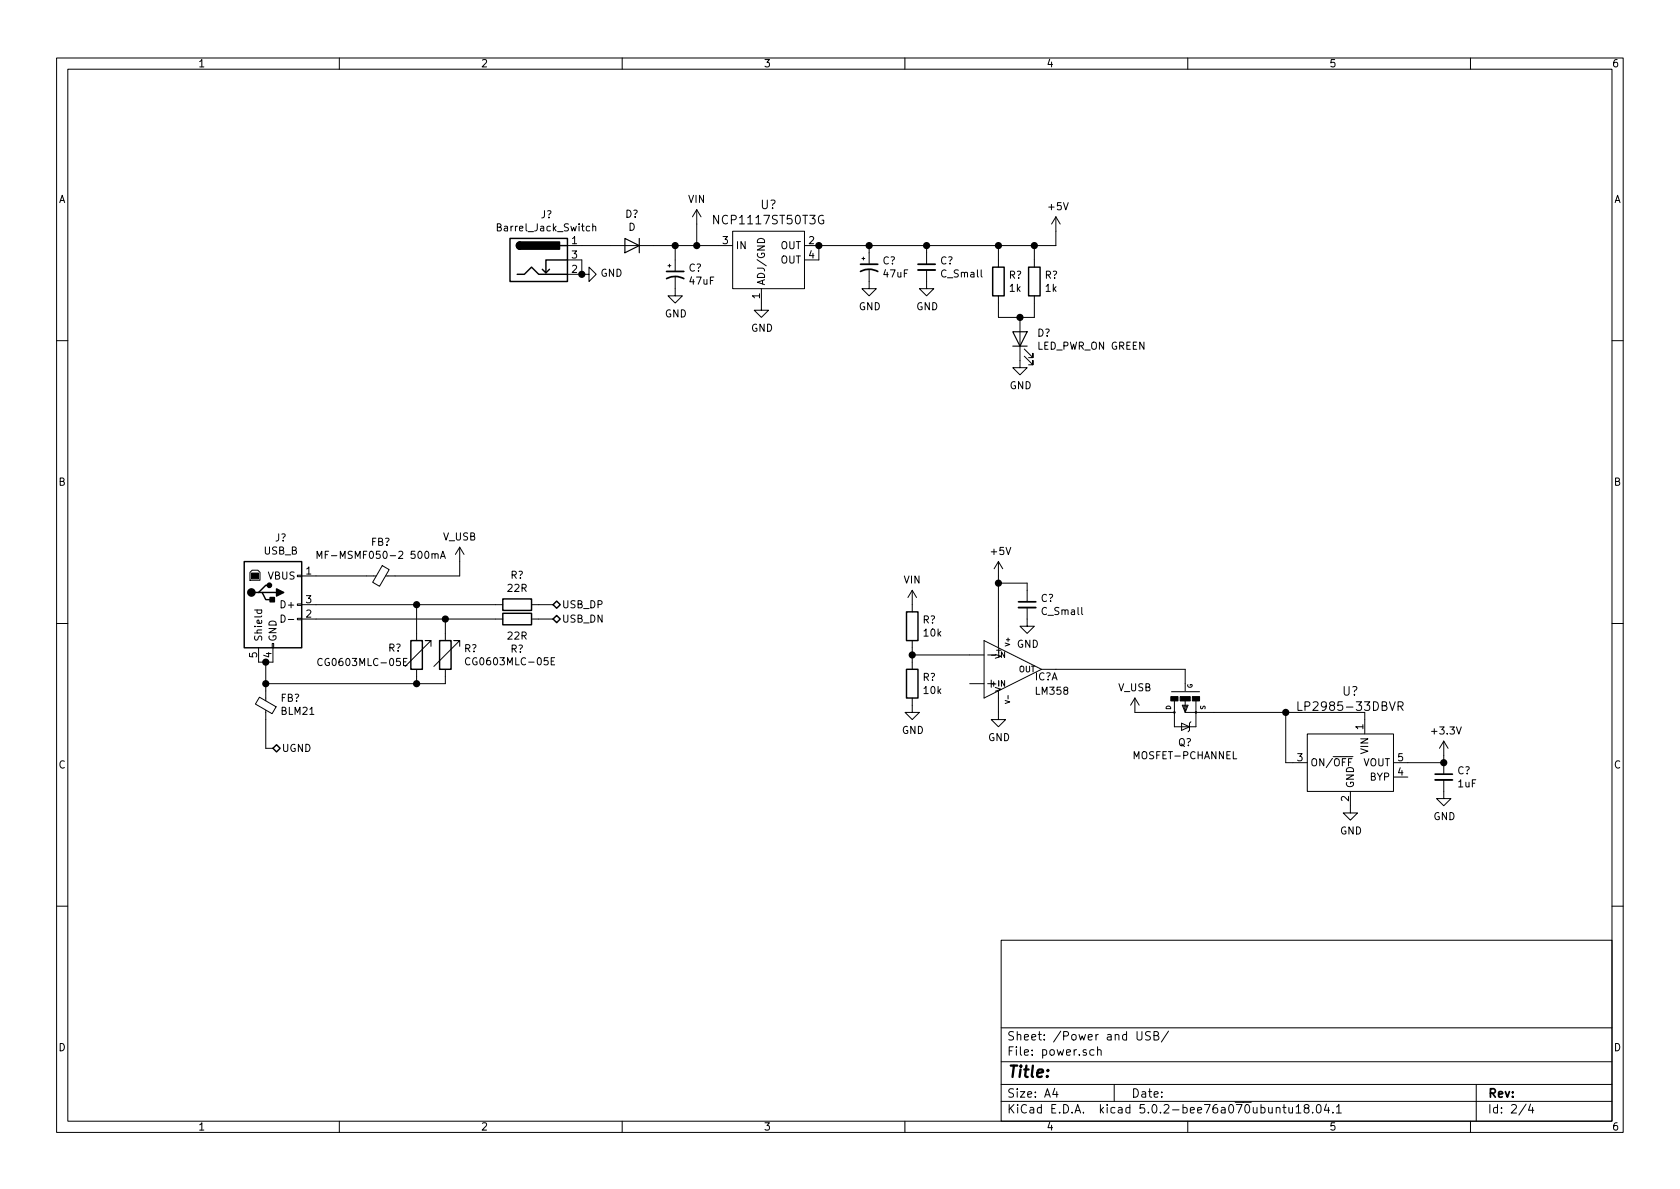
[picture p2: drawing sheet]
EESchema Schematic File Version 4
LIBS:uno-cache
EELAYER 26 0
EELAYER END
$Descr A4 11693 8268
encoding utf-8
Sheet 2 4
Title ""
Date ""
Rev ""
Comp ""
Comment1 ""
Comment2 ""
Comment3 ""
Comment4 ""
$EndDescr
$Comp
L SparkFun-AnalogIC:LM358 IC?
U 1 1
P 6950 4650
AR Path="/5DD87897" Ref="IC?"  Part="1" 
AR Path="/5DD86677/5DD87897" Ref="IC?"  Part="1" 
F 0 "IC?" H 7200 4600 50  0000 L CNN
F 1 "LM358" H 7200 4500 50  0000 L CNN
F 2 "DIP08" H 6980 4800 20  0001 C CNN
F 3 "" H 6950 4650 50  0001 C CNN
	1    6950 4650
	1    0    0    -1  
$EndComp
$Comp
L power:+5V #PWR?
U 1 1
P 6950 4000
AR Path="/5DD878A5" Ref="#PWR?"  Part="1" 
AR Path="/5DD86677/5DD878A5" Ref="#PWR?"  Part="1" 
F 0 "#PWR?" H 6950 3850 50  0001 C CNN
F 1 "+5V" H 6965 4173 50  0000 C CNN
F 2 "" H 6950 4000 50  0001 C CNN
F 3 "" H 6950 4000 50  0001 C CNN
	1    6950 4000
	1    0    0    -1  
$EndComp
$Comp
L power:GND #PWR?
U 1 1
P 6950 4950
AR Path="/5DD878AB" Ref="#PWR?"  Part="1" 
AR Path="/5DD86677/5DD878AB" Ref="#PWR?"  Part="1" 
F 0 "#PWR?" H 6950 4700 50  0001 C CNN
F 1 "GND" H 6955 4777 50  0000 C CNN
F 2 "" H 6950 4950 50  0001 C CNN
F 3 "" H 6950 4950 50  0001 C CNN
	1    6950 4950
	1    0    0    -1  
$EndComp
Wire Wire Line
	6950 4000 6950 4050
$Comp
L power:GND #PWR?
U 1 1
P 7150 4300
AR Path="/5DD878B2" Ref="#PWR?"  Part="1" 
AR Path="/5DD86677/5DD878B2" Ref="#PWR?"  Part="1" 
F 0 "#PWR?" H 7150 4050 50  0001 C CNN
F 1 "GND" H 7155 4127 50  0000 C CNN
F 2 "" H 7150 4300 50  0001 C CNN
F 3 "" H 7150 4300 50  0001 C CNN
	1    7150 4300
	1    0    0    -1  
$EndComp
$Comp
L Device:R R?
U 1 1
P 6350 4350
AR Path="/5DD878B8" Ref="R?"  Part="1" 
AR Path="/5DD86677/5DD878B8" Ref="R?"  Part="1" 
F 0 "R?" H 6420 4396 50  0000 L CNN
F 1 "10k" H 6420 4305 50  0000 L CNN
F 2 "" V 6280 4350 50  0001 C CNN
F 3 "~" H 6350 4350 50  0001 C CNN
	1    6350 4350
	1    0    0    -1  
$EndComp
$Comp
L Device:R R?
U 1 1
P 6350 4750
AR Path="/5DD878BF" Ref="R?"  Part="1" 
AR Path="/5DD86677/5DD878BF" Ref="R?"  Part="1" 
F 0 "R?" H 6420 4796 50  0000 L CNN
F 1 "10k" H 6420 4705 50  0000 L CNN
F 2 "" V 6280 4750 50  0001 C CNN
F 3 "~" H 6350 4750 50  0001 C CNN
	1    6350 4750
	1    0    0    -1  
$EndComp
$Comp
L power:GND #PWR?
U 1 1
P 6350 4900
AR Path="/5DD878C6" Ref="#PWR?"  Part="1" 
AR Path="/5DD86677/5DD878C6" Ref="#PWR?"  Part="1" 
F 0 "#PWR?" H 6350 4650 50  0001 C CNN
F 1 "GND" H 6355 4727 50  0000 C CNN
F 2 "" H 6350 4900 50  0001 C CNN
F 3 "" H 6350 4900 50  0001 C CNN
	1    6350 4900
	1    0    0    -1  
$EndComp
Wire Wire Line
	6350 4600 6350 4550
Wire Wire Line
	6750 4550 6350 4550
Connection ~ 6350 4550
Wire Wire Line
	6350 4550 6350 4500
$Comp
L Device:C_Small C?
U 1 1
P 7150 4200
AR Path="/5DD878D0" Ref="C?"  Part="1" 
AR Path="/5DD86677/5DD878D0" Ref="C?"  Part="1" 
F 0 "C?" H 7242 4246 50  0000 L CNN
F 1 "C_Small" H 7242 4155 50  0000 L CNN
F 2 "" H 7150 4200 50  0001 C CNN
F 3 "~" H 7150 4200 50  0001 C CNN
	1    7150 4200
	1    0    0    -1  
$EndComp
Wire Wire Line
	7150 4100 7150 4050
Wire Wire Line
	7150 4050 6950 4050
Connection ~ 6950 4050
Wire Wire Line
	6950 4050 6950 4350
$Comp
L Connector:Barrel_Jack_Switch J?
U 1 1
P 3750 1800
AR Path="/5DD878DB" Ref="J?"  Part="1" 
AR Path="/5DD86677/5DD878DB" Ref="J?"  Part="1" 
F 0 "J?" H 3805 2117 50  0000 C CNN
F 1 "Barrel_Jack_Switch" H 3805 2026 50  0000 C CNN
F 2 "" H 3800 1760 50  0001 C CNN
F 3 "~" H 3800 1760 50  0001 C CNN
	1    3750 1800
	1    0    0    -1  
$EndComp
$Comp
L power:GND #PWR?
U 1 1
P 4050 1900
AR Path="/5DD878E2" Ref="#PWR?"  Part="1" 
AR Path="/5DD86677/5DD878E2" Ref="#PWR?"  Part="1" 
F 0 "#PWR?" H 4050 1650 50  0001 C CNN
F 1 "GND" V 4055 1772 50  0000 R CNN
F 2 "" H 4050 1900 50  0001 C CNN
F 3 "" H 4050 1900 50  0001 C CNN
	1    4050 1900
	0    -1   -1   0   
$EndComp
Wire Wire Line
	4050 1900 4050 1800
Connection ~ 4050 1900
$Comp
L Device:D D?
U 1 1
P 4400 1700
AR Path="/5DD878EA" Ref="D?"  Part="1" 
AR Path="/5DD86677/5DD878EA" Ref="D?"  Part="1" 
F 0 "D?" H 4400 1484 50  0000 C CNN
F 1 "D" H 4400 1575 50  0000 C CNN
F 2 "" H 4400 1700 50  0001 C CNN
F 3 "~" H 4400 1700 50  0001 C CNN
	1    4400 1700
	-1   0    0    1   
$EndComp
Wire Wire Line
	4250 1700 4050 1700
$Comp
L Device:CP1_Small C?
U 1 1
P 4700 1900
AR Path="/5DD878F2" Ref="C?"  Part="1" 
AR Path="/5DD86677/5DD878F2" Ref="C?"  Part="1" 
F 0 "C?" H 4791 1946 50  0000 L CNN
F 1 "47uF" H 4791 1855 50  0000 L CNN
F 2 "" H 4700 1900 50  0001 C CNN
F 3 "~" H 4700 1900 50  0001 C CNN
	1    4700 1900
	1    0    0    -1  
$EndComp
$Comp
L power:GND #PWR?
U 1 1
P 4700 2000
AR Path="/5DD878F9" Ref="#PWR?"  Part="1" 
AR Path="/5DD86677/5DD878F9" Ref="#PWR?"  Part="1" 
F 0 "#PWR?" H 4700 1750 50  0001 C CNN
F 1 "GND" H 4705 1827 50  0000 C CNN
F 2 "" H 4700 2000 50  0001 C CNN
F 3 "" H 4700 2000 50  0001 C CNN
	1    4700 2000
	1    0    0    -1  
$EndComp
Wire Wire Line
	4550 1700 4700 1700
Wire Wire Line
	4700 1700 4700 1800
$Comp
L dk_PMIC-Voltage-Regulators-Linear:NCP1117ST50T3G U?
U 1 1
P 5300 1700
AR Path="/5DD8790A" Ref="U?"  Part="1" 
AR Path="/5DD86677/5DD8790A" Ref="U?"  Part="1" 
F 0 "U?" H 5350 1987 60  0000 C CNN
F 1 "NCP1117ST50T3G" H 5350 1881 60  0000 C CNN
F 2 "digikey-footprints:SOT-223" H 5500 1900 60  0001 L CNN
F 3 "http://www.onsemi.com/pub/Collateral/NCP1117-D.PDF" H 5500 2000 60  0001 L CNN
F 4 "NCP1117ST50T3GOSCT-ND" H 5500 2100 60  0001 L CNN "Digi-Key_PN"
F 5 "NCP1117ST50T3G" H 5500 2200 60  0001 L CNN "MPN"
F 6 "Integrated Circuits (ICs)" H 5500 2300 60  0001 L CNN "Category"
F 7 "PMIC - Voltage Regulators - Linear" H 5500 2400 60  0001 L CNN "Family"
F 8 "http://www.onsemi.com/pub/Collateral/NCP1117-D.PDF" H 5500 2500 60  0001 L CNN "DK_Datasheet_Link"
F 9 "/product-detail/en/on-semiconductor/NCP1117ST50T3G/NCP1117ST50T3GOSCT-ND/1967217" H 5500 2600 60  0001 L CNN "DK_Detail_Page"
F 10 "IC REG LINEAR 5V 1A SOT223" H 5500 2700 60  0001 L CNN "Description"
F 11 "ON Semiconductor" H 5500 2800 60  0001 L CNN "Manufacturer"
F 12 "Active" H 5500 2900 60  0001 L CNN "Status"
	1    5300 1700
	1    0    0    -1  
$EndComp
$Comp
L power:GND #PWR?
U 1 1
P 5300 2100
AR Path="/5DD87911" Ref="#PWR?"  Part="1" 
AR Path="/5DD86677/5DD87911" Ref="#PWR?"  Part="1" 
F 0 "#PWR?" H 5300 1850 50  0001 C CNN
F 1 "GND" H 5305 1927 50  0000 C CNN
F 2 "" H 5300 2100 50  0001 C CNN
F 3 "" H 5300 2100 50  0001 C CNN
	1    5300 2100
	1    0    0    -1  
$EndComp
Wire Wire Line
	5000 1700 4850 1700
Connection ~ 4700 1700
$Comp
L Device:CP1_Small C?
U 1 1
P 6050 1850
AR Path="/5DD87919" Ref="C?"  Part="1" 
AR Path="/5DD86677/5DD87919" Ref="C?"  Part="1" 
F 0 "C?" H 6141 1896 50  0000 L CNN
F 1 "47uF" H 6141 1805 50  0000 L CNN
F 2 "" H 6050 1850 50  0001 C CNN
F 3 "~" H 6050 1850 50  0001 C CNN
	1    6050 1850
	1    0    0    -1  
$EndComp
Wire Wire Line
	5700 1800 5700 1700
Wire Wire Line
	5700 1700 6050 1700
Wire Wire Line
	6050 1700 6050 1750
Connection ~ 5700 1700
$Comp
L power:GND #PWR?
U 1 1
P 6050 1950
AR Path="/5DD87924" Ref="#PWR?"  Part="1" 
AR Path="/5DD86677/5DD87924" Ref="#PWR?"  Part="1" 
F 0 "#PWR?" H 6050 1700 50  0001 C CNN
F 1 "GND" H 6055 1777 50  0000 C CNN
F 2 "" H 6050 1950 50  0001 C CNN
F 3 "" H 6050 1950 50  0001 C CNN
	1    6050 1950
	1    0    0    -1  
$EndComp
$Comp
L Device:C_Small C?
U 1 1
P 6450 1850
AR Path="/5DD8792A" Ref="C?"  Part="1" 
AR Path="/5DD86677/5DD8792A" Ref="C?"  Part="1" 
F 0 "C?" H 6542 1896 50  0000 L CNN
F 1 "C_Small" H 6542 1805 50  0000 L CNN
F 2 "" H 6450 1850 50  0001 C CNN
F 3 "~" H 6450 1850 50  0001 C CNN
	1    6450 1850
	1    0    0    -1  
$EndComp
Wire Wire Line
	6050 1700 6450 1700
Wire Wire Line
	6450 1700 6450 1750
Connection ~ 6050 1700
$Comp
L power:GND #PWR?
U 1 1
P 6450 1950
AR Path="/5DD87934" Ref="#PWR?"  Part="1" 
AR Path="/5DD86677/5DD87934" Ref="#PWR?"  Part="1" 
F 0 "#PWR?" H 6450 1700 50  0001 C CNN
F 1 "GND" H 6455 1777 50  0000 C CNN
F 2 "" H 6450 1950 50  0001 C CNN
F 3 "" H 6450 1950 50  0001 C CNN
	1    6450 1950
	1    0    0    -1  
$EndComp
$Comp
L power:+5V #PWR?
U 1 1
P 7350 1600
AR Path="/5DD8793A" Ref="#PWR?"  Part="1" 
AR Path="/5DD86677/5DD8793A" Ref="#PWR?"  Part="1" 
F 0 "#PWR?" H 7350 1450 50  0001 C CNN
F 1 "+5V" H 7365 1773 50  0000 C CNN
F 2 "" H 7350 1600 50  0001 C CNN
F 3 "" H 7350 1600 50  0001 C CNN
	1    7350 1600
	1    0    0    -1  
$EndComp
Connection ~ 6450 1700
$Comp
L Device:R R?
U 1 1
P 6950 1950
AR Path="/5DD87941" Ref="R?"  Part="1" 
AR Path="/5DD86677/5DD87941" Ref="R?"  Part="1" 
F 0 "R?" H 7020 1996 50  0000 L CNN
F 1 "1k" H 7020 1905 50  0000 L CNN
F 2 "" V 6880 1950 50  0001 C CNN
F 3 "~" H 6950 1950 50  0001 C CNN
	1    6950 1950
	1    0    0    -1  
$EndComp
$Comp
L Device:R R?
U 1 1
P 7200 1950
AR Path="/5DD87948" Ref="R?"  Part="1" 
AR Path="/5DD86677/5DD87948" Ref="R?"  Part="1" 
F 0 "R?" H 7270 1996 50  0000 L CNN
F 1 "1k" H 7270 1905 50  0000 L CNN
F 2 "" V 7130 1950 50  0001 C CNN
F 3 "~" H 7200 1950 50  0001 C CNN
	1    7200 1950
	1    0    0    -1  
$EndComp
Wire Wire Line
	7200 1700 7200 1800
Wire Wire Line
	6950 1700 6950 1800
Connection ~ 6950 1700
Wire Wire Line
	6950 1700 7200 1700
$Comp
L Device:LED D?
U 1 1
P 7100 2350
AR Path="/5DD87953" Ref="D?"  Part="1" 
AR Path="/5DD86677/5DD87953" Ref="D?"  Part="1" 
F 0 "D?" V 7138 2232 50  0000 R CNN
F 1 "LED_PWR_ON GREEN" V 7047 2232 50  0000 R CNN
F 2 "" H 7100 2350 50  0001 C CNN
F 3 "~" H 7100 2350 50  0001 C CNN
	1    7100 2350
	0    -1   -1   0   
$EndComp
Wire Wire Line
	6950 2100 6950 2200
Wire Wire Line
	6950 2200 7100 2200
Wire Wire Line
	7200 2100 7200 2200
Wire Wire Line
	7200 2200 7100 2200
Connection ~ 7100 2200
$Comp
L power:GND #PWR?
U 1 1
P 7100 2500
AR Path="/5DD8795F" Ref="#PWR?"  Part="1" 
AR Path="/5DD86677/5DD8795F" Ref="#PWR?"  Part="1" 
F 0 "#PWR?" H 7100 2250 50  0001 C CNN
F 1 "GND" H 7105 2327 50  0000 C CNN
F 2 "" H 7100 2500 50  0001 C CNN
F 3 "" H 7100 2500 50  0001 C CNN
	1    7100 2500
	1    0    0    -1  
$EndComp
Wire Wire Line
	6450 1700 6950 1700
Wire Wire Line
	7350 1600 7350 1700
Wire Wire Line
	7350 1700 7200 1700
Connection ~ 7200 1700
$Comp
L SparkFun-DiscreteSemi:MOSFET-PCHANNEL Q?
U 1 1
P 8250 4950
AR Path="/5DD87969" Ref="Q?"  Part="1" 
AR Path="/5DD86677/5DD87969" Ref="Q?"  Part="1" 
F 0 "Q?" V 8458 4950 50  0000 C CNN
F 1 "MOSFET-PCHANNEL" V 8549 4950 50  0000 C CNN
F 2 "SOT23-3" H 8280 5100 20  0001 C CNN
F 3 "" H 8250 4950 50  0001 C CNN
	1    8250 4950
	0    -1   1    0   
$EndComp
$Comp
L dk_PMIC-Voltage-Regulators-Linear:LP2985-33DBVR U?
U 1 1
P 9400 5300
AR Path="/5DD8797B" Ref="U?"  Part="1" 
AR Path="/5DD86677/5DD8797B" Ref="U?"  Part="1" 
F 0 "U?" H 9400 5800 60  0000 C CNN
F 1 "LP2985-33DBVR" H 9400 5694 60  0000 C CNN
F 2 "digikey-footprints:SOT-753" H 9600 5500 60  0001 L CNN
F 3 "http://www.ti.com/lit/ds/symlink/lp2985.pdf" H 9600 5600 60  0001 L CNN
F 4 "296-18476-1-ND" H 9600 5700 60  0001 L CNN "Digi-Key_PN"
F 5 "LP2985-33DBVR" H 9600 5800 60  0001 L CNN "MPN"
F 6 "Integrated Circuits (ICs)" H 9600 5900 60  0001 L CNN "Category"
F 7 "PMIC - Voltage Regulators - Linear" H 9600 6000 60  0001 L CNN "Family"
F 8 "http://www.ti.com/lit/ds/symlink/lp2985.pdf" H 9600 6100 60  0001 L CNN "DK_Datasheet_Link"
F 9 "/product-detail/en/texas-instruments/LP2985-33DBVR/296-18476-1-ND/809911" H 9600 6200 60  0001 L CNN "DK_Detail_Page"
F 10 "IC REG LINEAR 3.3V 150MA SOT23-5" H 9600 6300 60  0001 L CNN "Description"
F 11 "Texas Instruments" H 9600 6400 60  0001 L CNN "Manufacturer"
F 12 "Active" H 9600 6500 60  0001 L CNN "Status"
	1    9400 5300
	1    0    0    -1  
$EndComp
$Comp
L power:GND #PWR?
U 1 1
P 9400 5600
AR Path="/5DD87982" Ref="#PWR?"  Part="1" 
AR Path="/5DD86677/5DD87982" Ref="#PWR?"  Part="1" 
F 0 "#PWR?" H 9400 5350 50  0001 C CNN
F 1 "GND" H 9405 5427 50  0000 C CNN
F 2 "" H 9400 5600 50  0001 C CNN
F 3 "" H 9400 5600 50  0001 C CNN
	1    9400 5600
	1    0    0    -1  
$EndComp
Wire Wire Line
	8450 4950 8950 4950
Wire Wire Line
	9500 4950 9500 5000
Wire Wire Line
	9000 5300 8950 5300
Wire Wire Line
	8950 5300 8950 4950
Connection ~ 8950 4950
Wire Wire Line
	8950 4950 9500 4950
$Comp
L Device:C_Small C?
U 1 1
P 10050 5400
AR Path="/5DD8798E" Ref="C?"  Part="1" 
AR Path="/5DD86677/5DD8798E" Ref="C?"  Part="1" 
F 0 "C?" H 10142 5446 50  0000 L CNN
F 1 "1uF" H 10142 5355 50  0000 L CNN
F 2 "" H 10050 5400 50  0001 C CNN
F 3 "~" H 10050 5400 50  0001 C CNN
	1    10050 5400
	1    0    0    -1  
$EndComp
$Comp
L power:GND #PWR?
U 1 1
P 10050 5500
AR Path="/5DD87995" Ref="#PWR?"  Part="1" 
AR Path="/5DD86677/5DD87995" Ref="#PWR?"  Part="1" 
F 0 "#PWR?" H 10050 5250 50  0001 C CNN
F 1 "GND" H 10055 5327 50  0000 C CNN
F 2 "" H 10050 5500 50  0001 C CNN
F 3 "" H 10050 5500 50  0001 C CNN
	1    10050 5500
	1    0    0    -1  
$EndComp
Wire Wire Line
	10050 5300 9800 5300
$Comp
L Connector:USB_B J?
U 1 1
P 1900 4200
AR Path="/5DD8799C" Ref="J?"  Part="1" 
AR Path="/5DD86677/5DD8799C" Ref="J?"  Part="1" 
F 0 "J?" H 1955 4667 50  0000 C CNN
F 1 "USB_B" H 1955 4576 50  0000 C CNN
F 2 "" H 2050 4150 50  0001 C CNN
F 3 " ~" H 2050 4150 50  0001 C CNN
	1    1900 4200
	1    0    0    -1  
$EndComp
$Comp
L Device:Ferrite_Bead_Small FB?
U 1 1
P 2650 4000
AR Path="/5DD879A3" Ref="FB?"  Part="1" 
AR Path="/5DD86677/5DD879A3" Ref="FB?"  Part="1" 
F 0 "FB?" V 2413 4000 50  0000 C CNN
F 1 "MF-MSMF050-2 500mA" V 2504 4000 50  0000 C CNN
F 2 "" V 2580 4000 50  0001 C CNN
F 3 "~" H 2650 4000 50  0001 C CNN
	1    2650 4000
	0    1    1    0   
$EndComp
Wire Wire Line
	2550 4000 2200 4000
$Comp
L SparkFun-Aesthetics:VIN #SUPPLY?
U 1 1
P 4850 1550
AR Path="/5DD879AB" Ref="#SUPPLY?"  Part="1" 
AR Path="/5DD86677/5DD879AB" Ref="#SUPPLY?"  Part="1" 
F 0 "#SUPPLY?" H 4850 1550 50  0001 L BNN
F 1 "VIN" H 4850 1724 50  0000 C CNN
F 2 "" H 4850 1550 50  0001 C CNN
F 3 "" H 4850 1550 50  0001 C CNN
	1    4850 1550
	1    0    0    -1  
$EndComp
Wire Wire Line
	4850 1550 4850 1700
Connection ~ 4850 1700
Wire Wire Line
	4850 1700 4700 1700
$Comp
L SparkFun-Aesthetics:VIN #SUPPLY?
U 1 1
P 6350 4200
AR Path="/5DD879B4" Ref="#SUPPLY?"  Part="1" 
AR Path="/5DD86677/5DD879B4" Ref="#SUPPLY?"  Part="1" 
F 0 "#SUPPLY?" H 6350 4200 50  0001 L BNN
F 1 "VIN" H 6350 4374 50  0000 C CNN
F 2 "" H 6350 4200 50  0001 C CNN
F 3 "" H 6350 4200 50  0001 C CNN
	1    6350 4200
	1    0    0    -1  
$EndComp
$Comp
L SparkFun-Aesthetics:V_USB #SUPPLY?
U 1 1
P 3200 3900
AR Path="/5DD879BA" Ref="#SUPPLY?"  Part="1" 
AR Path="/5DD86677/5DD879BA" Ref="#SUPPLY?"  Part="1" 
F 0 "#SUPPLY?" H 3200 3900 50  0001 L BNN
F 1 "V_USB" H 3200 4074 50  0000 C CNN
F 2 "" H 3200 3900 50  0001 C CNN
F 3 "" H 3200 3900 50  0001 C CNN
	1    3200 3900
	1    0    0    -1  
$EndComp
Wire Wire Line
	3200 3900 3200 4000
Wire Wire Line
	3200 4000 2750 4000
$Comp
L SparkFun-Aesthetics:V_USB #SUPPLY?
U 1 1
P 7900 4950
AR Path="/5DD879C2" Ref="#SUPPLY?"  Part="1" 
AR Path="/5DD86677/5DD879C2" Ref="#SUPPLY?"  Part="1" 
F 0 "#SUPPLY?" H 7900 4950 50  0001 L BNN
F 1 "V_USB" H 7900 5124 50  0000 C CNN
F 2 "" H 7900 4950 50  0001 C CNN
F 3 "" H 7900 4950 50  0001 C CNN
	1    7900 4950
	1    0    0    -1  
$EndComp
Wire Wire Line
	7900 4950 8050 4950
$Comp
L power:+3.3V #PWR?
U 1 1
P 10050 5250
AR Path="/5DD879CA" Ref="#PWR?"  Part="1" 
AR Path="/5DD86677/5DD879CA" Ref="#PWR?"  Part="1" 
F 0 "#PWR?" H 10050 5100 50  0001 C CNN
F 1 "+3.3V" H 10065 5423 50  0000 C CNN
F 2 "" H 10050 5250 50  0001 C CNN
F 3 "" H 10050 5250 50  0001 C CNN
	1    10050 5250
	1    0    0    -1  
$EndComp
Wire Wire Line
	10050 5250 10050 5300
Connection ~ 10050 5300
Wire Wire Line
	7350 4650 8250 4650
$Comp
L Device:Ferrite_Bead_Small FB?
U 1 1
P 1850 4900
AR Path="/5DD8BE95" Ref="FB?"  Part="1" 
AR Path="/5DD86677/5DD8BE95" Ref="FB?"  Part="1" 
F 0 "FB?" H 1750 4854 50  0000 R CNN
F 1 "BLM21" H 1750 4945 50  0000 R CNN
F 2 "" V 1780 4900 50  0001 C CNN
F 3 "~" H 1850 4900 50  0001 C CNN
	1    1850 4900
	-1   0    0    1   
$EndComp
Wire Wire Line
	1800 4600 1850 4600
Wire Wire Line
	1850 4600 1850 4750
Connection ~ 1850 4600
Wire Wire Line
	1850 4600 1900 4600
$Comp
L Device:R_Variable R?
U 1 1
P 2900 4550
F 0 "R?" H 2700 4600 50  0000 L CNN
F 1 "CG0603MLC-05E" H 2200 4500 50  0000 L CNN
F 2 "" V 2830 4550 50  0001 C CNN
F 3 "~" H 2900 4550 50  0001 C CNN
	1    2900 4550
	1    0    0    -1  
$EndComp
$Comp
L Device:R_Variable R?
U 1 1
P 3100 4550
F 0 "R?" H 3228 4596 50  0000 L CNN
F 1 "CG0603MLC-05E" H 3228 4505 50  0000 L CNN
F 2 "" V 3030 4550 50  0001 C CNN
F 3 "~" H 3100 4550 50  0001 C CNN
	1    3100 4550
	1    0    0    -1  
$EndComp
Connection ~ 1850 4750
Wire Wire Line
	1850 4750 1850 4800
Wire Wire Line
	2200 4300 3100 4300
Wire Wire Line
	2200 4200 2900 4200
Wire Wire Line
	2900 4700 2900 4750
Wire Wire Line
	1850 4750 2900 4750
Wire Wire Line
	3100 4700 3100 4750
Wire Wire Line
	3100 4750 2900 4750
Connection ~ 2900 4750
Wire Wire Line
	2900 4400 2900 4200
Connection ~ 2900 4200
Wire Wire Line
	2900 4200 3450 4200
Wire Wire Line
	3100 4400 3100 4300
Connection ~ 3100 4300
Wire Wire Line
	3100 4300 3450 4300
Text HLabel 3850 4200 2    50   BiDi ~ 0
USB_DP
Text HLabel 3850 4300 2    50   BiDi ~ 0
USB_DN
$Comp
L Device:R R?
U 1 1
P 3600 4200
F 0 "R?" V 3393 4200 50  0000 C CNN
F 1 "22R" V 3484 4200 50  0000 C CNN
F 2 "" V 3530 4200 50  0001 C CNN
F 3 "~" H 3600 4200 50  0001 C CNN
	1    3600 4200
	0    1    1    0   
$EndComp
Wire Wire Line
	3750 4200 3850 4200
$Comp
L Device:R R?
U 1 1
P 3600 4300
F 0 "R?" V 3807 4300 50  0000 C CNN
F 1 "22R" V 3716 4300 50  0000 C CNN
F 2 "" V 3530 4300 50  0001 C CNN
F 3 "~" H 3600 4300 50  0001 C CNN
	1    3600 4300
	0    1    1    0   
$EndComp
Wire Wire Line
	3750 4300 3850 4300
Wire Wire Line
	1900 5200 1850 5200
Wire Wire Line
	1850 5200 1850 5000
Text HLabel 1900 5200 2    50   BiDi ~ 0
UGND
$EndSCHEMATC
